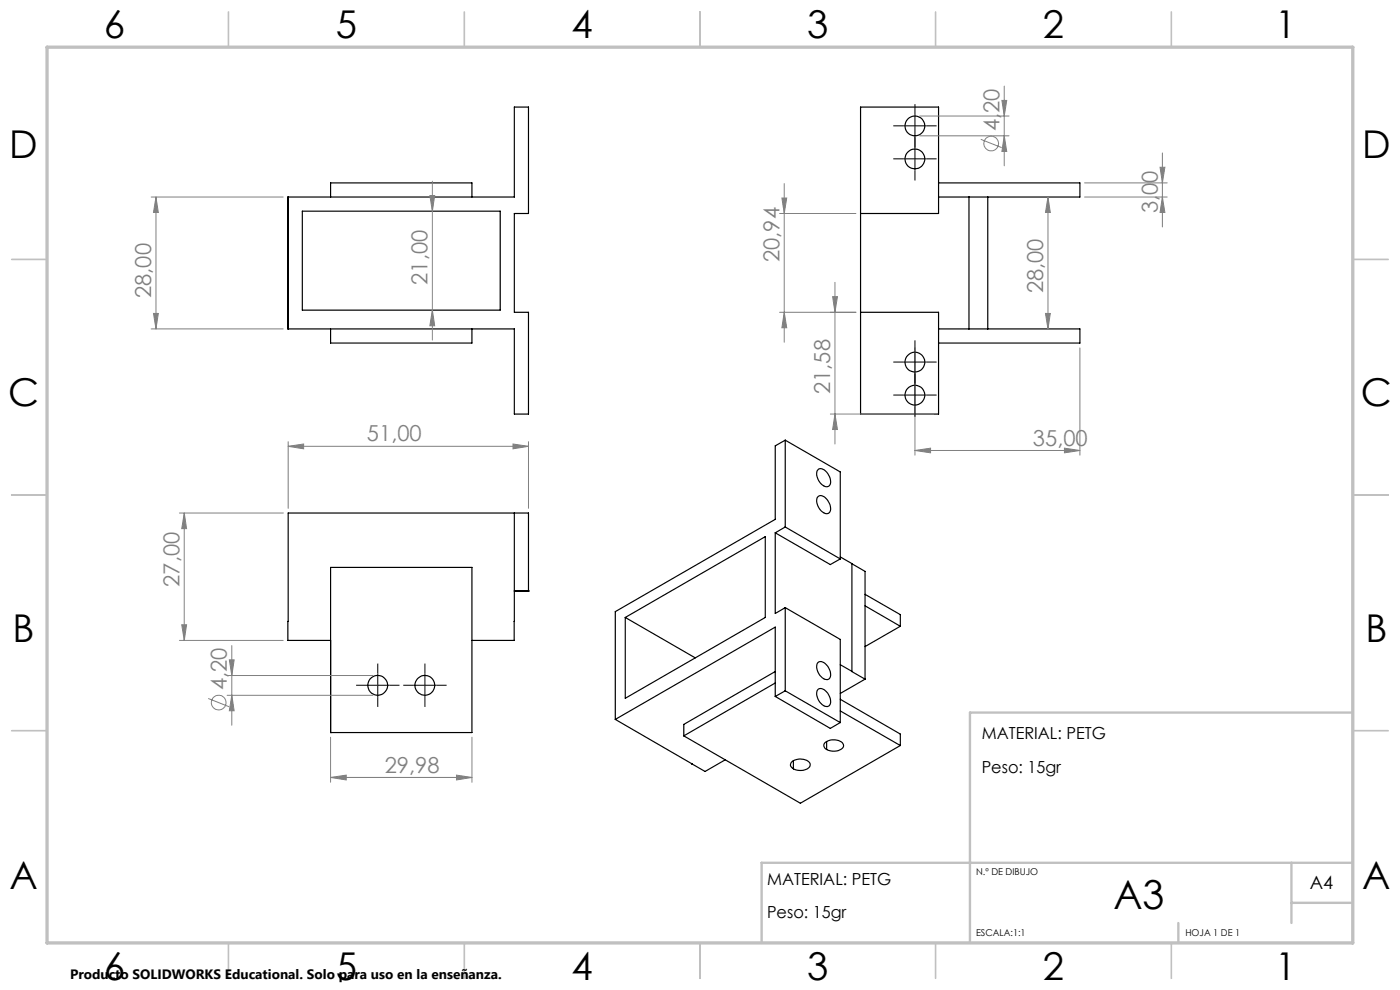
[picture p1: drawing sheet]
<svg xmlns="http://www.w3.org/2000/svg" width="297mm" height="210mm" viewBox="0 0 297 210" stroke-linecap="round" stroke-linejoin="round" font-family="sans-serif">
<g fill="none" stroke="#000" stroke-width=".25">
<path d="M199.1 38.8h30v3h-30M61.1 41.8h48v-19.1h3v22.6h-3v20.9h3v21.6h-3v-18h-48zM61.1 41.8v28M64.1 44.8h42v21h-42zM70.1 41.8v-3h30v3M182.6 45.3h16.5v-22.6h-16.5v65.1h16.5v-21.6h-16.5M205.6 41.8v28M209.5 41.8v28M70.1 69.8v3h30v-3M199.1 69.8h30v3h-30M166.6 93.4l-2.1 1.2v15.6l-34 19.5v22.9M166.6 93.4v18.4"/>
<path d="M166.6 93.4l11.7 6.7v18.5M173.6 99.5a2.02 2.02 0 0 1 2.4 1.6 1.4 1.4 0 0 1-.5 2.1 2.69 2.69 0 0 1-2-3.5zM109.1 108.8v27h-9M164.5 113v17.1l2.1-1.2M164.5 113l11.6 6.8 2.2-1.2M166.6 111.8l-2.1 1.2M166.6 111.8l11.7 6.8M173.5 105.4a1.24 1.24 0 0 1 1.9 .5 2.38 2.38 0 0 1 .5 2.9 1.85 1.85 0 0 1-2.3-1.4l-.4-1 .1-.6zM178.3 118.1l2.4 1.4v22.9M180.7 119.6l2.8 1.6v22.9M70.1 120.4h30v35h-30zM109.1 131.8h.1"/>
<path d="M109.1 125.4h3M112.1 125.4h.1M112.1 125.4v-16.6h-51v27h9M132.6 131l29.7-17.2v17.2l-29.7 17.1zM132.6 131l14.9 8.6M166.6 128.9v17.6M166.6 128.9l11.7 6.7v17.7M183.5 126.1l7.5 4.3v2.4M183.5 128.5l7.5 4.3M191 132.8l-7.5 4.4M70.1 155.4h.1M130.5 152.6l16.3 9.4"/>
<path d="M145.1 156.1l24.7 14.3 21.2-12.3M164.5 147.7v-14.7l-34 19.6M164.5 147.7l11.6 6.8 2.2-1.2M164.5 142.4l-19.4 11.3v2.4M164.5 144.9l-19.4 11.2M166.6 146.5l-2.1 1.2M166.6 146.5l11.7 6.8M173.5 140.6a1.65 1.65 0 0 1 2.3 1.1 1.83 1.83 0 0 1-.1 2.4 2.3 2.3 0 0 1-2.4-2.2v-.9zM173.5 146.3a1.65 1.65 0 0 1 2.3 1.1 1.83 1.83 0 0 1-.1 2.4 2.3 2.3 0 0 1-2.4-2.1v-1zM175 157.6a2.93 2.93 0 0 1 3.8 .2l.1 .2a1.37 1.37 0 0 1-1.5 1.3 2.23 2.23 0 0 1-2.6-1.1zM175.4 157.3v1.7M178.3 141l2.4 1.4"/>
<path d="M178.3 148.3l12.7 7.4v2.4M178.3 150.8l12.7 7.3M180.7 142.4l2.8 1.7M183.5 144.1l-5.2 3M146.8 162h.1M153.8 161.2l-4.2 2.4-2.8-1.6M167.9 161.7a2.78 2.78 0 0 1 4 .3 1.43 1.43 0 0 1-1.5 1.4 2.31 2.31 0 0 1-2.7-1.1zM168.3 161.4v1.7"/>
<circle cx="194.1" cy="26.7" r="2.09"/>
<circle cx="194.1" cy="33.7" r="2.09"/>
<circle cx="194.1" cy="76.8" r="2.09"/>
<circle cx="194.1" cy="83.8" r="2.1"/>
<circle cx="80.1" cy="145.4" r="2.1"/>
<circle cx="90.1" cy="145.4" r="2.11"/>
</g>
<path d="M32.1 41.8h28M33.1 41.8l.5 3.3h-1zM33.1 41.8v28M32.1 69.8h28" fill="none" stroke="#808080" stroke-width=".21"/>
<g fill="none" stroke="#c0c0c0" stroke-width=".35">
<path d="M48.5 2.5v7.5M98.5 2.5v7.5M148.5 2.5v7.5M198.5 2.5v7.5M248.5 2.5v7.5M2.5 55h7.5M287 55h7.5M2.5 105h7.5M287 105h7.5M2.5 155h7.5M287 155h7.5M48.5 200v7.5"/>
<path d="M98.5 200v7.5M148.5 200v7.5M198.5 200v7.5M248.5 200v7.5"/>
</g>
<path d="M287 151.2h-81.2v48.8M250 195.8v4.2M274 183v12.8M274 191.5h13M287 183h-125.4v17" fill="none" stroke="#c0c0c0" stroke-width=".5"/>
<path d="M10 10h277v190h-277z" fill="none" stroke="#c0c0c0" stroke-width=".7"/>
<path d="M33.1 41.8l.5 3.3h-1z" fill="#808080"/>
<path d="M32.6 66.5h1l-.5 3.3z" fill="none" stroke="#808080" stroke-width=".21"/>
<path d="M32.6 66.5h1l-.5 3.3z" fill="#808080"/>
<path d="M91.7 38.4v33.7M91.2 41.5h1l-.5 3.3z" fill="none" stroke="#808080" stroke-width=".21"/>
<path d="M91.2 41.5h1l-.5 3.3z" fill="#808080"/>
<path d="M91.7 65.8l.5 3.3h-1z" fill="none" stroke="#808080" stroke-width=".21"/>
<path d="M91.7 65.8l.5 3.3h-1z" fill="#808080"/>
<path d="M177.1 59.9v34.3M176.1 66.2h5.5M176.1 87.8h22M177.1 87.8l.6 3.3h-1.1z" fill="none" stroke="#808080" stroke-width=".21"/>
<path d="M177.1 87.8l.6 3.3h-1.1z" fill="#808080"/>
<path d="M176.6 62.9h1.1l-.6 3.3z" fill="none" stroke="#808080" stroke-width=".21"/>
<path d="M176.6 62.9h1.1l-.6 3.3z" fill="#808080"/>
<g fill="none" stroke="#808080" stroke-width=".21">
<path d="M213 18.3v16.9M195.1 24.6h19M195.1 28.8h19M208.1 29.6l4.4 1.7M212.5 21.3h1.1l-.6 3.3z"/>
<circle cx="210.3" cy="30.4" r="1.55"/>
</g>
<path d="M212.5 21.3h1.1l-.6 3.3z" fill="#808080"/>
<path d="M213 28.8l.6 3.3h-1.1z" fill="none" stroke="#808080" stroke-width=".21"/>
<path d="M213 28.8l.6 3.3h-1.1z" fill="#808080"/>
<path d="M230.1 38.8h17.5M246.6 32.4v15.7M230.1 41.8h17.5M246.6 41.8l.5 3.3h-1z" fill="none" stroke="#808080" stroke-width=".21"/>
<path d="M246.6 41.8l.5 3.3h-1z" fill="#808080"/>
<path d="M246.1 35.5h1l-.5 3.3z" fill="none" stroke="#808080" stroke-width=".21"/>
<path d="M246.1 35.5h1l-.5 3.3z" fill="#808080"/>
<path d="M194.1 73.8v22.7M229.1 73.8v22.7M194.1 95.6h35M225.8 95.1l3.3 .5-3.3 .5z" fill="none" stroke="#808080" stroke-width=".21"/>
<path d="M225.8 95.1l3.3 .5-3.3 .5z" fill="#808080"/>
<path d="M194.1 95.6l3.3-.5v1z" fill="none" stroke="#808080" stroke-width=".21"/>
<path d="M194.1 95.6l3.3-.5v1z" fill="#808080"/>
<path d="M166.4 38.9v33.7M165.4 45.3h16.2M165.9 42h1l-.5 3.3zM165.4 66.2h16.2" fill="none" stroke="#808080" stroke-width=".21"/>
<path d="M165.9 42h1l-.5 3.3z" fill="#808080"/>
<path d="M166.4 66.2l.5 3.3h-1z" fill="none" stroke="#808080" stroke-width=".21"/>
<path d="M166.4 66.2l.5 3.3h-1z" fill="#808080"/>
<path d="M222.3 41.8l.5 3.3h-1zM222.3 41.8v28" fill="none" stroke="#808080" stroke-width=".21"/>
<path d="M222.3 41.8l.5 3.3h-1z" fill="#808080"/>
<path d="M221.8 66.5h1l-.5 3.3z" fill="none" stroke="#808080" stroke-width=".21"/>
<path d="M221.8 66.5h1l-.5 3.3z" fill="#808080"/>
<path d="M70.1 156.4v9.5M100.1 156.4v9.5M70.1 164.9l3.3-.5v1zM70.1 164.9h30" fill="none" stroke="#808080" stroke-width=".21"/>
<g fill="none" stroke="#000" stroke-width=".21" stroke-dasharray="15.2 1.3 1.3 1.3" stroke-linecap="butt">
<path d="M191.6 33.7h-2.1M191.6 26.7h-2.1M194.1 33.7v-2.5M194.1 33.7h-2.5M194.1 33.7v2.5M194.1 33.7h2.5M194.1 31.2v-2.1M194.1 36.2v2.1M194.1 26.7v-2.5M194.1 26.7h-2.5M194.1 26.7v2.5M194.1 26.7h2.5"/>
<path d="M194.1 24.2v-2.1M194.1 29.2v2.1M196.6 33.7h2.1M196.6 26.7h2.1M191.6 76.8h-2.1M194.1 76.8v-2.5M194.1 76.8h-2.5M194.1 76.8v2.5M194.1 76.8h2.5M194.1 74.3v-2.1M194.1 79.3v2.1M196.6 76.8h2.1"/>
<path d="M191.6 83.8h-2.1M194.1 83.8v-2.5M194.1 83.8h-2.5M194.1 83.8v2.5M194.1 83.8h2.5M194.1 81.3v-2.1M194.1 86.3v2.1M196.6 83.8h2.1"/>
</g>
<path d="M70.1 164.9l3.3-.5v1z" fill="#808080"/>
<path d="M96.8 164.4l3.3 .5-3.3 .5z" fill="none" stroke="#808080" stroke-width=".21"/>
<path d="M96.8 164.4l3.3 .5-3.3 .5z" fill="#808080"/>
<g fill="none" stroke="#808080" stroke-width=".21">
<path d="M48.6 140h1.1l-.5 3.3zM49.2 136.9v16.9M44.2 148.2l4.4 1.7M48.2 143.3h30.9M48.2 147.5h30.9"/>
<circle cx="46.4" cy="149.1" r="1.56"/>
</g>
<path d="M48.6 140h1.1l-.5 3.3z" fill="#808080"/>
<path d="M49.2 147.5l.5 3.3h-1.1z" fill="none" stroke="#808080" stroke-width=".21"/>
<path d="M49.2 147.5l.5 3.3h-1.1z" fill="#808080"/>
<path d="M61.1 94.7l3.3-.5v1zM61.1 93.7v14.1M61.1 94.7h51M112.1 93.7v14.1" fill="none" stroke="#808080" stroke-width=".21"/>
<path d="M61.1 94.7l3.3-.5v1z" fill="#808080"/>
<path d="M108.8 94.2l3.3 .5-3.3 .5z" fill="none" stroke="#808080" stroke-width=".21"/>
<path d="M108.8 94.2l3.3 .5-3.3 .5z" fill="#808080"/>
<path d="M38.1 108.8h22M39.1 108.8v27M38.1 135.8h22M38.6 132.5h1l-.5 3.3z" fill="none" stroke="#808080" stroke-width=".21"/>
<path d="M38.6 132.5h1l-.5 3.3z" fill="#808080"/>
<path d="M39.1 108.8l.5 3.3h-1z" fill="none" stroke="#808080" stroke-width=".21"/>
<path d="M39.1 108.8l.5 3.3h-1z" fill="#808080"/>
<g fill="none" stroke="#000" stroke-width=".21" stroke-dasharray="15.2 1.3 1.3 1.3" stroke-linecap="butt">
<path d="M77.6 145.4h-2.1M80.1 145.4v-2.5M80.1 145.4h-2.5M80.1 145.4v2.5M80.1 145.4h2.5M80.1 142.9v-2.1M80.1 147.9v2.1M82.6 145.4h2.1M87.6 145.4h-2.1M90.1 145.4v-2.5M90.1 145.4h-2.5M90.1 145.4v2.5"/>
<path d="M90.1 145.4h2.5M90.1 142.9v-2.1M90.1 147.9v2.1M92.6 145.4h2.1"/>
</g>
<text font-size="8.5" x="236.2" y="192.7">A3</text>
<g font-size="8.1">
<text x="22" y="8">6</text>
<text x="71.2" y="8">5</text>
<text x="121.2" y="8">4</text>
<text x="171.2" y="8">3</text>
<text x="221.2" y="8">2</text>
<text x="270.5" y="8">1</text>
<text x="2" y="33.6">D</text>
<text x="289" y="33.6">D</text>
<text x="1.7" y="86.1">C</text>
<text x="288.7" y="86.1">C</text>
<text x="2.7" y="136.1">B</text>
<text x="289.7" y="136.1">B</text>
<text x="2" y="188.6">A</text>
<text x="289" y="188.6">A</text>
<text x="22" y="208">6</text>
<text x="71.2" y="208">5</text>
<text x="121.2" y="208">4</text>
<text x="171.2" y="208">3</text>
<text x="221.2" y="208">2</text>
<text x="270.5" y="208">1</text>
</g>
<g font-size="4.7" fill="#808080">
<text x="212" y="27.9" transform="rotate(-90 212 27.9)">4,20</text>
<text x="245.6" y="45.2" transform="rotate(-90 245.6 45.2)">3,00</text>
<text x="165.4" y="55.6" transform="rotate(-90 165.4 55.6)">20,94</text>
<text x="32.1" y="63.2" transform="rotate(-90 32.1 63.2)">28,00</text>
<text x="90.7" y="60.4" transform="rotate(-90 90.7 60.4)">21,00</text>
<text x="221.3" y="62.2" transform="rotate(-90 221.3 62.2)">28,00</text>
<text x="176.1" y="83.6" transform="rotate(-90 176.1 83.6)">21,58</text>
<text x="77.9" y="93.7">51,00</text>
<text x="219.1" y="94.5">35,00</text>
<text x="38.1" y="124.5" transform="rotate(-90 38.1 124.5)">27,00</text>
<text x="48.1" y="146.5" transform="rotate(-90 48.1 146.5)">4,20</text>
<text x="81.6" y="163.9">29,98</text>
</g>
<text font-size="3.9" x="277.9" y="188.5">A4</text>
<g font-size="3.5">
<text x="208.3" y="156.8">MATERIAL: PETG</text>
<text x="208.3" y="163.9">Peso: 15gr</text>
<text x="162.7" y="187.7">MATERIAL: PETG</text>
<text x="162.7" y="194.7">Peso: 15gr</text>
</g>
<text font-size="2.9" x="14.9" y="207.6">Producto SOLIDWORKS Educational. Solo para uso en la enseñanza.</text>
<g font-size="2">
<text x="207.1" y="185.5">N.º DE DIBUJO</text>
<text x="207.1" y="198.6">ESCALA:1:1</text>
<text x="251.5" y="198.6">HOJA 1 DE 1</text>
</g>
</svg>
